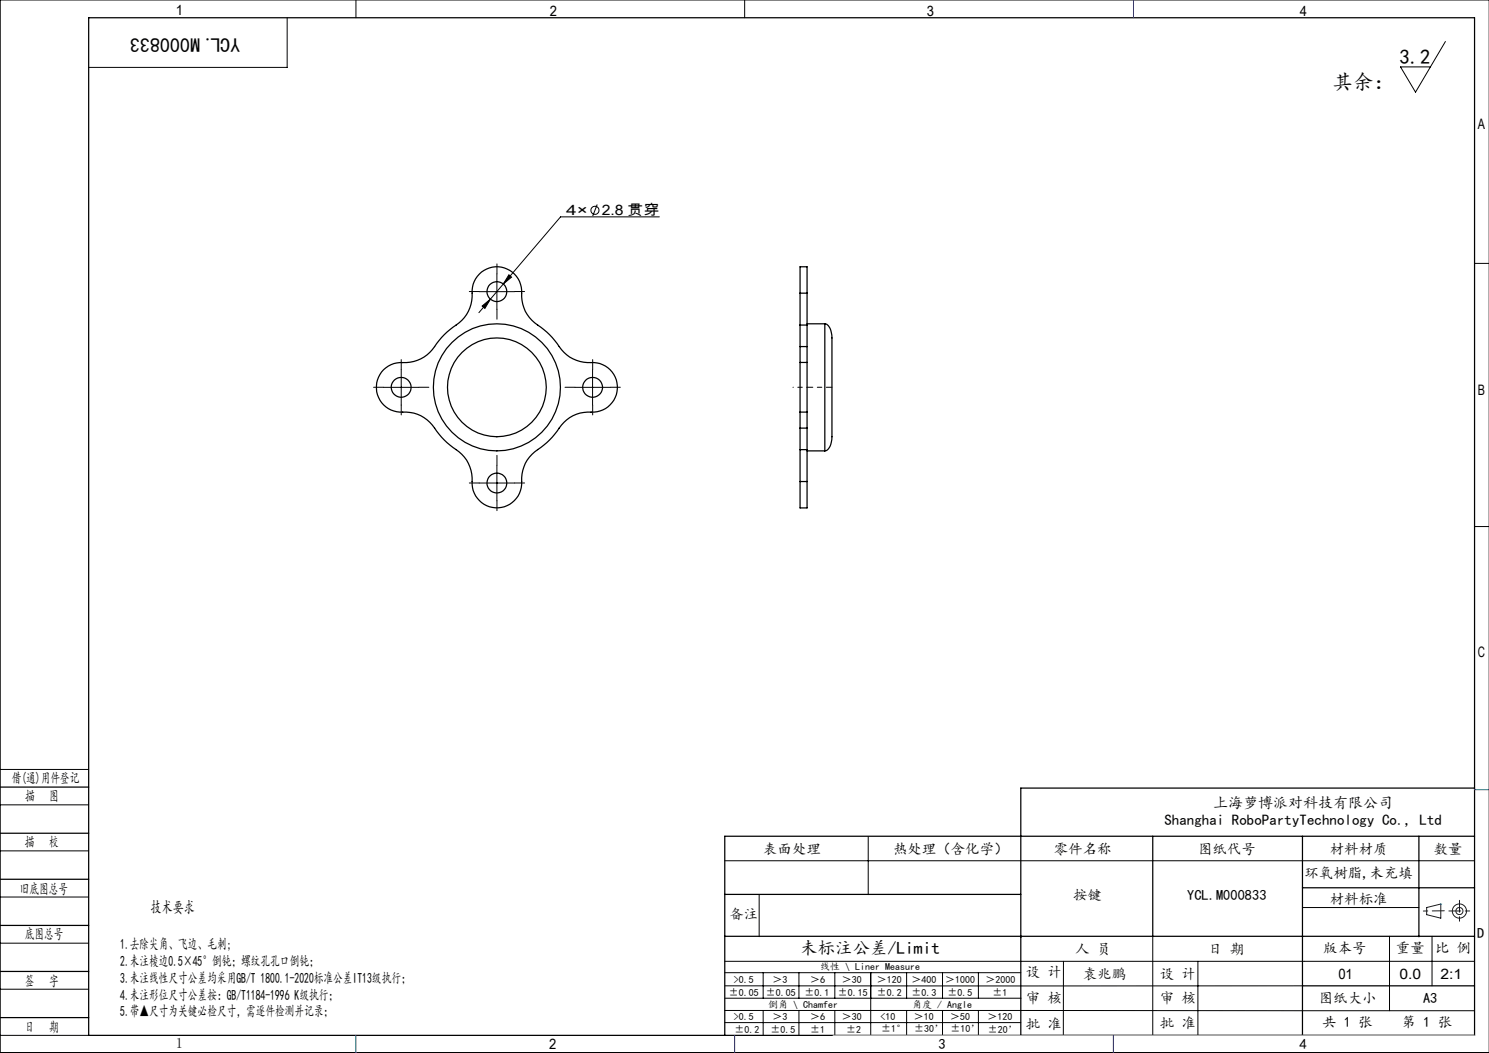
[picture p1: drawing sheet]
<svg xmlns="http://www.w3.org/2000/svg" width="420mm" height="297mm" viewBox="0 0 420 297" stroke-linecap="round" stroke-linejoin="round" font-family="sans-serif">
<g fill="none" stroke="#000" stroke-width=".28">
<path d="M100.4 0v5M210 0v5M420 0h-419.9v297h419.9M81 5v14h-56M407.7 11.7l-8.4 14.3-4.3-7.1h8.5M168.5 57.7l-1.3 3.3M140.2 77.3v9.9M143.5 77.5l.8 .7-2.3 1.9zM186 61.2h-27.9l-23 27M415.9 74.3h4.1M135.1 82.3h10.1M136 86.3l2.3-1.9-1.5 2.6z"/>
<path d="M108.2 109.3h9.9M113.2 104.2v10.1M162.2 109.3h10M167.1 104.2v10.1M135.1 136.2h10.1M140.2 131.3v9.9M415.9 148.5h4.1M0 217h25M0 227h25M0 240h25M244.9 236v16.3M0 253h25"/>
<path d="M204.4 242.8h211.5M214.1 252.4v11.8M367.4 256h32.8M0 266h25M0 279h25M204.4 271.1h211.5M204.4 278.1h163M204.4 274.4h83.5M215.3 274.4v7.1M225.4 274.4v7.1M235.5 274.4v7.1M245.6 274.4v17.6"/>
<path d="M255.7 274.4v7.1M265.9 274.4v7.1M276 274.4v7.1M300 271.1l-.1 21M325.2 264.1v27.9M337.9 271.1v20.9M391.9 264.1v21M403.9 264.1v14M0 292h25M204.4 285l211.5 .1M204.4 288.4h83.5M204.5 281.5h83.5"/>
<path d="M215.3 285v7M225.4 285v7M235.5 285v7M255.7 285v7M265.9 285v7M276 285v7M287.9 292h128"/>
<circle cx="167.8" cy="59.3" r="1.14"/>
</g>
<g fill="none" stroke="#191924" stroke-width=".28">
<path d="M402.4 256l4-1v4l-4-1z"/>
<circle cx="411.7" cy="257" r="1"/>
<circle cx="411.7" cy="257" r="2"/>
</g>
<g fill="none" stroke="#000" stroke-width=".28" stroke-dasharray="30.5 1.3 1.3 1.3">
<path d="M140.2 77.2v-2.8M135.2 82.2h-2.8M140.2 87.2v2.8M145.2 82.2h2.8M108.2 109.2h-2.8M113.2 104.2v-2.8M113.2 114.2v2.8M118.2 109.2h2.8M162.2 109.2h-2.8M167.2 104.2v-2.8M167.2 114.2v2.8M172.2 109.2h2.8"/>
<path d="M135.2 136.2h-2.8M140.2 131.2v-2.8M145.2 136.2h2.8M140.2 141.2v2.8"/>
</g>
<path d="M234.7 109.2h-7" fill="none" stroke="#000" stroke-width=".28" stroke-dasharray="30.5 1.3 1.3 1.3" stroke-dashoffset="28.9"/>
<path d="M223.7 109.2h4" fill="none" stroke="#000" stroke-width=".28" stroke-dasharray="30.5 1.3 1.3 1.3" stroke-dashoffset="30.4"/>
<g fill="none" stroke="#000" stroke-width=".35">
<path d="M25 5h390.9v287h-390.9zM225.7 97.8v4.4M225.7 91.7v6.1M225.7 82.7v9M225.7 82.7v-7.5h1.9v7.5M225.7 97.8h1.9M225.7 91.7h1.9M225.7 82.7h1.9M227.6 97.8v4.4M227.6 91.7v6.1M227.6 82.7v9M227.6 91.3h5.1"/>
<path d="M232.7 91.3a3.2 3.2 0 0 1 1.9 3.2l.1 27.6a6.1 6.1 0 0 1-1.5 4.9l-.5 .2M232.7 91.3v35.9M108.2 104.3a7.6 7.6 0 0 1 6.5-2 10.3 10.3 0 0 0 8.5-5.4 23.3 23.3 0 0 1 6.3-5.9 10.4 10.4 0 0 0 3.7-9.2 7.1 7.1 0 0 1 8-6.5 7.1 7.1 0 0 1 5.9 8.4 10.3 10.3 0 0 0 5.4 8.6 23.3 23.3 0 0 1 5.9 6.3 10.4 10.4 0 0 0 9.2 3.7 7.1 7.1 0 0 1 6.5 8 7.1 7.1 0 0 1-8.4 5.9 10.1 10.1 0 0 0-8.6 5.4 23.3 23.3 0 0 1-6.3 5.9 10.4 10.4 0 0 0-3.7 9.2 7.1 7.1 0 0 1-8 6.5 7.1 7.1 0 0 1-5.9-8.4 10.1 10.1 0 0 0-5.4-8.6 23.3 23.3 0 0 1-5.8-6.3 10.2 10.2 0 0 0-9.3-3.7 7 7 0 0 1-6.1-4.5 7 7 0 0 1 1.6-7.4zM225.7 102.2v14M225.7 116.2v4.6M225.7 102.2h1.9M225.7 116.2h1.9M227.6 102.2v14M227.6 116.2v4.6M225.7 120.8v6M225.7 126.8v9M225.7 135.8v7.5h1.9v-7.5"/>
<path d="M225.7 120.8h1.9M225.7 126.8h1.9M225.7 135.8h1.9M227.6 120.8v6M227.6 126.8v9M227.6 127.2h5.1M0 222h25M0 235h25M325.2 235.9v28.2M367.4 235.9v56.1M400.2 235.9v28.3M415.9 235.9h-211.5v56.1"/>
<path d="M415.9 222.3h-128v69.7M0 248h25M204.4 252.3h83.5M367.4 250.4h48.5M0 261h25M0 274h25M204.4 264.1h211.5M367.4 278.1h48.5M0 287h25"/>
<circle cx="140.2" cy="82.2" r="2.8"/>
<circle cx="113.2" cy="109.3" r="2.79"/>
<circle cx="140.2" cy="109.2" r="13.9"/>
<circle cx="140.2" cy="109.3" r="17.9"/>
<circle cx="167.2" cy="109.3" r="2.79"/>
<circle cx="140.2" cy="136.3" r="2.8"/>
</g>
<path d="M407.4 256.9l-5.9 .1M408.7 256.9h6M411.7 253.9v6" fill="none" stroke="#191924" stroke-width=".28" stroke-dasharray="6.3 1.3 1.3 1.3" stroke-dashoffset="3"/>
<path d="M235 292h180.9" fill="none" stroke="#c0c0c0" stroke-width=".28"/>
<path d="M319.7 0v5M415.9 222.7h4.1M100.4 292v5M207.2 292v5M314 292v5" fill="none" stroke="#00f" stroke-width=".28"/>
<path d="M406.4 255h.1" fill="none" stroke="#0ff" stroke-width=".28"/>
<path d="M136 86.3l.8 .7 1.5-2.6zM143.5 77.5l-1.5 2.6 2.3-1.9z" fill="#000"/>
<g font-size="5.8">
<text x="394.8" y="18">3.2</text>
<text x="375.9" y="25.2">其余：</text>
</g>
<text font-size="5.6" x="67.7" y="10.6" transform="rotate(-180 67.7 10.6)">YCL.M000833</text>
<text font-size="4.9" x="225.7" y="269">未标注公差/Limit</text>
<text font-size="4.7" x="42.5" y="257.5">技术要求</text>
<g font-size="4.2">
<text x="342.2" y="227.9">上海萝博派对科技有限公司</text>
<text x="328.5" y="232.8">Shanghai RoboPartyTechnology Co., Ltd</text>
</g>
<g font-size="4.1">
<text x="49.6" y="4.3">1</text>
<text x="155.1" y="4.6">2</text>
<text x="261.4" y="4.6">3</text>
<text x="366.6" y="4.6">4</text>
<text x="416.9" y="36.3">A</text>
<text x="159.7" y="60.8">4×</text>
<text x="169.7" y="60.8">2.8 贯穿</text>
<text x="416.9" y="111.3">B</text>
<text x="416.9" y="185.3">C</text>
<text x="3.3" y="220.9">借(通)用件登记</text>
<text x="7.1" y="226">描</text>
<text x="13.9" y="226">图</text>
<text x="7" y="238.9">描</text>
<text x="13.8" y="238.9">校</text>
<text x="215.3" y="240.8">表面处理</text>
<text x="251.9" y="240.8">热处理（含化学）</text>
<text x="297.3" y="240.8">零件名称</text>
<text x="337.9" y="240.8">图纸代号</text>
<text x="375.1" y="240.8">材料材质</text>
<text x="404.4" y="240.8">数量</text>
<text x="368" y="247.7">环氧树脂,未充填</text>
<text x="5.6" y="252">旧底图总号</text>
<text x="302.7" y="253.7">按键</text>
<text x="334.9" y="253.7">YCL.M000833</text>
<text x="375.1" y="254.9">材料标准</text>
<text x="205.7" y="259.3">备注</text>
<text x="7" y="265">底图总号</text>
<text x="33.9" y="267.6">1.去除尖角、飞边、毛刺;</text>
<text x="303.3" y="269">人 员</text>
<text x="340.8" y="269">日 期</text>
<text x="373.2" y="268.7">版本号</text>
<text x="393.7" y="268.7">重量</text>
<text x="404.8" y="268.7">比 例</text>
<text x="416.7" y="264.6">D</text>
<text x="33.9" y="272.4">2.未注棱边0.5×45°倒钝；螺纹孔孔口倒钝；</text>
<text x="289.3" y="275.5">设 计</text>
<text x="7" y="278">签</text>
<text x="13.8" y="278">字</text>
<text x="33.9" y="277.2">3.未注线性尺寸公差均采用GB/T 1800.1-2020标准公差IT13级执行；</text>
<text x="33.9" y="281.9">4.未注形位尺寸公差按：GB/T1184-1996 K级执行；</text>
<text x="305.4" y="276">袁兆鹏</text>
<text x="327.2" y="276">设 计</text>
<text x="377.5" y="276">01</text>
<text x="394.8" y="276">0.0</text>
<text x="406.3" y="276">2:1</text>
<text x="33.9" y="286.7">5.带▲尺寸为关键必检尺寸，需逐件检测并记录；</text>
<text x="289.3" y="283">审 核</text>
<text x="327.2" y="282.9">审 核</text>
<text x="372" y="283">图纸大小</text>
<text x="401.4" y="283">A3</text>
<text x="7" y="291">日</text>
<text x="13.8" y="291">期</text>
<text x="289.3" y="290.1">批 准</text>
<text x="327.2" y="290">批 准</text>
<text x="373" y="289.8">共 1 张</text>
<text x="395.4" y="289.8">第 1 张</text>
<text x="49.6" y="295.6">1</text>
<text x="154.9" y="296">2</text>
<text x="264.7" y="296">3</text>
<text x="366.6" y="296">4</text>
</g>
<g font-size="2.8">
<text x="231.3" y="273.6">线性 \ Liner Measure</text>
<text x="205.6" y="280.8">±0.05</text>
<text x="207" y="277.2">&gt;0.5</text>
<text x="216" y="280.8">±0.05</text>
<text x="217.9" y="277.2">＞3</text>
<text x="227" y="280.8">±0.1</text>
<text x="228.5" y="277.2">＞6</text>
<text x="236.3" y="280.8">±0.15</text>
<text x="237.5" y="277.2">＞30</text>
<text x="247.4" y="277.2">＞120</text>
<text x="247.4" y="280.8">±0.2</text>
<text x="257.1" y="277.2">＞400</text>
<text x="257.1" y="280.8">±0.3</text>
<text x="266.6" y="277.2">＞1000</text>
<text x="267.3" y="280.8">±0.5</text>
<text x="278" y="277.2">＞2000</text>
<text x="279.9" y="280.8">±1</text>
<text x="207" y="287.8">&gt;0.5</text>
<text x="216.6" y="284.3">倒角 \ Chamfer</text>
<text x="217.9" y="287.8">＞3</text>
<text x="228.5" y="287.8">＞6</text>
<text x="237.5" y="287.8">＞30</text>
<text x="248.4" y="287.8">&lt;10</text>
<text x="257.3" y="284.3">角度 / Angle</text>
<text x="257.8" y="287.8">＞10</text>
<text x="268" y="287.8">＞50</text>
<text x="278.5" y="287.8">＞120</text>
<text x="207.1" y="291.3">±0.2</text>
<text x="217.3" y="291.3">±0.5</text>
<text x="228.5" y="291.3">±1</text>
<text x="238.7" y="291.3">±2</text>
<text x="248.6" y="291.1">±1°</text>
<text x="257.8" y="291.1">±30’</text>
<text x="268.1" y="291.1">±10’</text>
<text x="278.6" y="291.2">±20’</text>
</g>
</svg>
